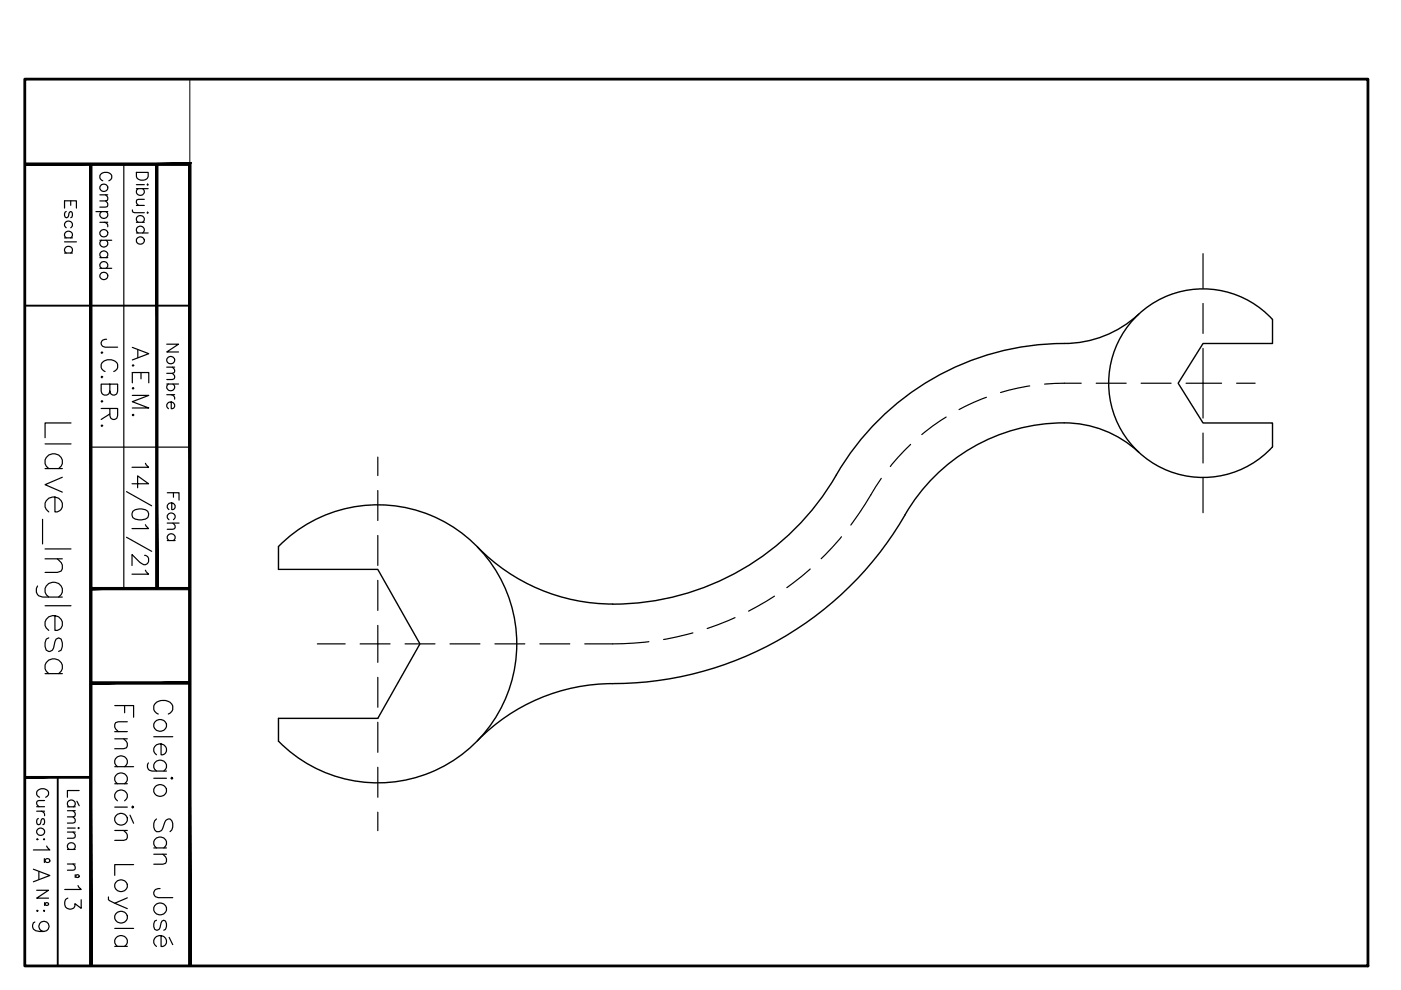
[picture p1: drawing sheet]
<svg xmlns="http://www.w3.org/2000/svg" width="297mm" height="210mm" viewBox="0 0 297 210" stroke-linecap="round" stroke-linejoin="round" font-family="sans-serif">
<!-- layer: 0 -->
<path d="M241.4 66.6a23.2 23.2 0 0 1-15.8 6.2 56.2 56.2 0 0 0-49.6 30 54.7 54.7 0 0 1-46.1 25.3M241.4 66.6a20 20 0 0 1 28.4 1.1v5.1h-14.7l-5.3 8.5 5.3 8.4h14.7v5.1a20 20 0 0 1-28.8 .6 20 20 0 0 1 .4-28.8zM241.4 95.9a23.8 23.8 0 0 0-19.9-6 39 39 0 0 0-29.6 19.2M59 115.9a29.5 29.5 0 0 1 41.9-.3 29.5 29.5 0 0 1 0 41.8 29.5 29.5 0 0 1-41.9-.3v-4.8h21.1l8.9-15.8-8.9-15.8h-21.1zM101.2 116a40 40 0 0 0 28.7 12.1M191.9 109.1a71.8 71.8 0 0 1-63.8 35.9 40 40 0 0 0-26.9 12.1" fill="none" stroke="#000" stroke-width=".3"/>
<g fill="none" stroke="#000" stroke-width=".25">
<path d="M5.3 34.8h34.9v170M19.2 34.8v170M21.8 38.3a.91 .91 0 0 1-.6-1 .91 .91 0 0 1 .9-.8 1.09 1.09 0 0 1 1.2 .3 1.09 1.09 0 0 1 .3 1.2l-.5 .3M26.3 34.8v90M28.9 36.5h2.5v.9a1.34 1.34 0 0 1-1.2 .8 1.34 1.34 0 0 1-1.3-.8zM28.9 39.2h1.7M28.9 40h2.5M29.3 40a.79 .79 0 0 0-.1 1.2 .79 .79 0 0 0 1.1 0 .79 .79 0 0 0-.1-1.2M31.3 39l.1 .2-.1 .1zM33.2 34.8v90M20.3 44.9h2.5M21.2 47.1h1.6"/>
<path d="M21.2 41.3h1.6M21.2 50.9h2.5M21.2 54.6h1.6M21.2 56.9h2.5M21.5 44.9a.8 .8 0 0 0-.1 1.2 .8 .8 0 0 0 1.2 0 .8 .8 0 0 0-.1-1.2M21.5 50.9a.8 .8 0 0 0-.1 1.2 .8 .8 0 0 0 1.2 0 .8 .8 0 0 0-.1-1.2M21.5 54.6a.79 .79 0 0 1-.1-1.1 .79 .79 0 0 1 1.2 0 .79 .79 0 0 1-.1 1.1M21.5 56.9a.79 .79 0 0 1-.1-1.2 .79 .79 0 0 1 1.2 0 .79 .79 0 0 1-.1 1.2M22.1 47.1a.79 .79 0 0 1 .7 1M22.4 41.3l.4 .6-.1 .6-1.5 .1M22.4 42.6l.4 .6-.1 .6-1.5 .1M28.1 44.5l.1 .5 .4 .1h2"/>
<path d="M28.9 43.6h1.7M28.9 47.1h1.7M28.9 49.4h2.5M29.3 47.1a.79 .79 0 0 1-.1-1.1 .79 .79 0 0 1 1.1 0 .79 .79 0 0 1-.1 1.1M29.3 49.4a.8 .8 0 0 1-.1-1.2 .8 .8 0 0 1 1.2 0 .8 .8 0 0 1-.2 1.2M30.6 42.3l-1.6 .1-.1 .6 .5 .6M31.3 45l.1 .1-.1 .1zM255.1 53.8v7.4M255.1 64.3v6.4M255.1 73.9v14.7M9.6 94.1h5.5M9.6 99.3h3.6"/>
<path d="M10.3 99.3a1.78 1.78 0 0 1-.4-2.5 1.78 1.78 0 0 1 2.5-.3 1.67 1.67 0 0 1 0 2.8M15.1 89.7h-5.5v3.1M19.2 94.8h21M30.8 98.2l.7 .9h-3.5M80.1 96.9v3.9M193.1 94.2l-2.7 2.7-1.6 2M200.6 88.4l-2.8 1.9-2.4 1.8M209.1 84.2l-2.7 1.1-3.1 1.5M218.3 81.8l-6.2 1.4M229.2 81.3l-7.7 .1M232.4 81.3h6.4M241.9 81.3h6.4"/>
<path d="M251.5 81.3h7.5M255.1 91.8v6.4M262.2 81.3h3.9M9 110.1v5.2M9.6 116.4h5.5M9.6 118.5h3.6M11.6 105.4v3.1a1.52 1.52 0 0 0 1.7-1.1 1.52 1.52 0 0 0-.9-1.8 1.79 1.79 0 0 0-2.5 .4 1.79 1.79 0 0 0 .4 2.5M12.2 118.5l.8 .8 .2 .5v.8l-.2 .5-.8 .3h-2.6M13.2 101.2l-3.6 1.6 3.6 1.5M26.8 104.2l5.4 3M26.8 113.9l5.4 3M28 102.6h3.5l-2.3-1.7v2.5"/>
<path d="M28.2 108.4a2.68 2.68 0 0 1 3.1 0 1.11 1.11 0 0 1-.5 1.7 2.93 2.93 0 0 1-2.6-.4l-.2-.5zM30.7 117.7a.9 .9 0 0 1 .8 .7v.7a.86 .86 0 0 1-1.3 .5l-.5-.4-1.7-1.6v2.3M30.8 111.2l.7 .9h-3.5M80.1 104v6.4M80.1 113.5v6.4M178.4 113.8l-4.3 4.7M186.8 101.4l-3.4 5.5-3 4.4M255.1 101.3v7.4M8 124.2a1.45 1.45 0 0 0 1 2.4h4.2M9.6 128.4h5.5M10.3 126.6a1.78 1.78 0 0 1-.4-2.5 1.78 1.78 0 0 1 2.5-.4 1.67 1.67 0 0 1 0 2.9M10.3 135.2l-.5 .3-.2 .8v.8l.2 .8 .5 .2 .8-.2 .8-2.4 .5-.3 .6 .3 .2 .8v.8l-.2 .8-.6 .2"/>
<path d="M11.6 130.5v3.2a1.51 1.51 0 0 0 1.7-1.1 1.51 1.51 0 0 0-.9-1.8 1.78 1.78 0 0 0-2.5 .3 1.78 1.78 0 0 0 .4 2.6M19.2 124.8h21M30.8 120.9l.7 .8h-3.5M67.3 136.5h5.9M76.4 136.5h6.3M80.1 123.1v6.3M80.1 132.6v7.8M85.9 136.5h6.3M95.4 136.5h6.4M104.9 136.5h6.4M114.5 136.5h6.3M137.6 136.1l-.9 .1a99 99 0 0 1-12.7 .3"/>
<path d="M146.9 134.2l-6.2 1.4M155.8 131l-5.9 2.3M164.2 126.4l-5.5 3.2M171.8 120.6l-5 4M9.6 142.8h3.6M10.3 142.8a1.78 1.78 0 0 1-.4-2.5 1.78 1.78 0 0 1 2.5-.4 1.67 1.67 0 0 1 0 2.9M19.2 144.8h21M24.3 149.6h4v2.5M24.3 155.1h2.7M24.3 156.6h2.7M26.2 156.6l.8 1v.6l-.2 .4-.6 .1h-1.9M26.4 149.6v1.5"/>
<path d="M27 153h-1.9l-.6 .2-.2 .4v.6l.8 .9M80.1 143.6v6.4M80.1 153.1v6.4M5.3 164.8h13.9M24.3 162.6h4M24.3 166.2h2.7M24.3 171.1h2.7M24.3 176.1h2.7M24.9 162.6a1.32 1.32 0 0 1 .4-2.3 1.32 1.32 0 0 1 1.7 1.5l-.6 .8M24.9 166.2a1.32 1.32 0 0 1 .4-2.3 1.32 1.32 0 0 1 1.7 1.5l-.6 .8M24.9 169.8a1.32 1.32 0 0 1 .4-2.3 1.32 1.32 0 0 1 1.7 1.5l-.6 .8M26.2 176.1l.8 .9v.6l-.2 .4-.6 .2h-1.9"/>
<path d="M80.1 162.7v6.3M80.1 172.2v3.9M23 190.2v.5l1.3 .8M24.3 196.8h4M27 190.4l-2.7 1.1 2.7 1.2M28.3 183.3h-4v2.3M24.3 200.7h2.7M24.9 200.7a1.32 1.32 0 0 1 .4-2.3 1.32 1.32 0 0 1 1.7 1.5l-.6 .8"/>
<circle cx="22" cy="39.8" r=".83"/>
<circle cx="22" cy="58.5" r=".83"/>
<circle cx="22" cy="49.5" r=".83"/>
<circle cx="29.8" cy="51" r=".83"/>
<circle cx="25.7" cy="173.7" r="1.32"/>
<circle cx="25.7" cy="187.8" r="1.32"/>
<circle cx="25.7" cy="194.5" r="1.32"/>
</g>
<path d="M5.3 64.8h34.9M12.2 164.8v40" fill="none" stroke="#000" stroke-width=".4"/>
<g fill="#000" stroke="#000" stroke-width=".21">
<path d="M5.3 34.6v.5l35.2-.5zM5.3 35.1l35.2-.5-.5 .5zM40.5 34.6l-.5 .5 .5 169.7zM40 35.1l.5 169.7h-.5z"/>
<path d="M19 34.8l.5 170v-170zM19 34.8l.5 170h-.5z"/>
<path d="M33 34.8l.5 90v-90zM33 34.8l.5 90h-.5z"/>
<path d="M19.2 124.6v.4l21-.4zM19.2 125l21-.4v.4z"/>
<path d="M19.2 144.6v.4l21-.4zM19.2 145l21-.4v.4z"/>
<path d="M5.3 164.6v.4l13.9-.4zM5.3 165l13.9-.4v.4z"/>
</g>
<path d="M5.3 16.8h284.7v188h-284.7z" fill="none" stroke="#000" stroke-width=".59"/>
<path d="M40.2 16.8h249.8v188h-249.8z" fill="none" stroke="#000" stroke-width=".21"/>
<text font-size="9.3" x="37.7" y="201.8" transform="rotate(-90 37.7 201.8)">Colegio San José</text>
<g font-size="7.1">
<text x="32.8" y="89.3" transform="rotate(-90 32.8 89.3)">A.E.M.</text>
<text x="26.1" y="91.7" transform="rotate(-90 26.1 91.7)">J.C.B.R.</text>
<text x="18.3" y="194" transform="rotate(-90 18.3 194)">13</text>
</g>
<text font-size="6.6" x="11.6" y="188" transform="rotate(-90 11.6 188)">1ºA</text>
<g font-size="5.7">
<text x="17.3" y="55" transform="rotate(-90 17.3 55)">Escala</text>
<text x="39.2" y="87.8" transform="rotate(-90 39.2 87.8)">Nombre</text>
<text x="39.2" y="115.7" transform="rotate(-90 39.2 115.7)">Fecha</text>
<text x="11.6" y="179.2" transform="rotate(-90 11.6 179.2)">Curso:</text>
<text x="18" y="187.3" transform="rotate(-90 18 187.3)">Lámina nº</text>
<text x="11.6" y="194.4" transform="rotate(-90 11.6 194.4)">Nº:</text>
</g>
<text font-size="5.3" x="6" y="198.6">9</text>
</svg>
